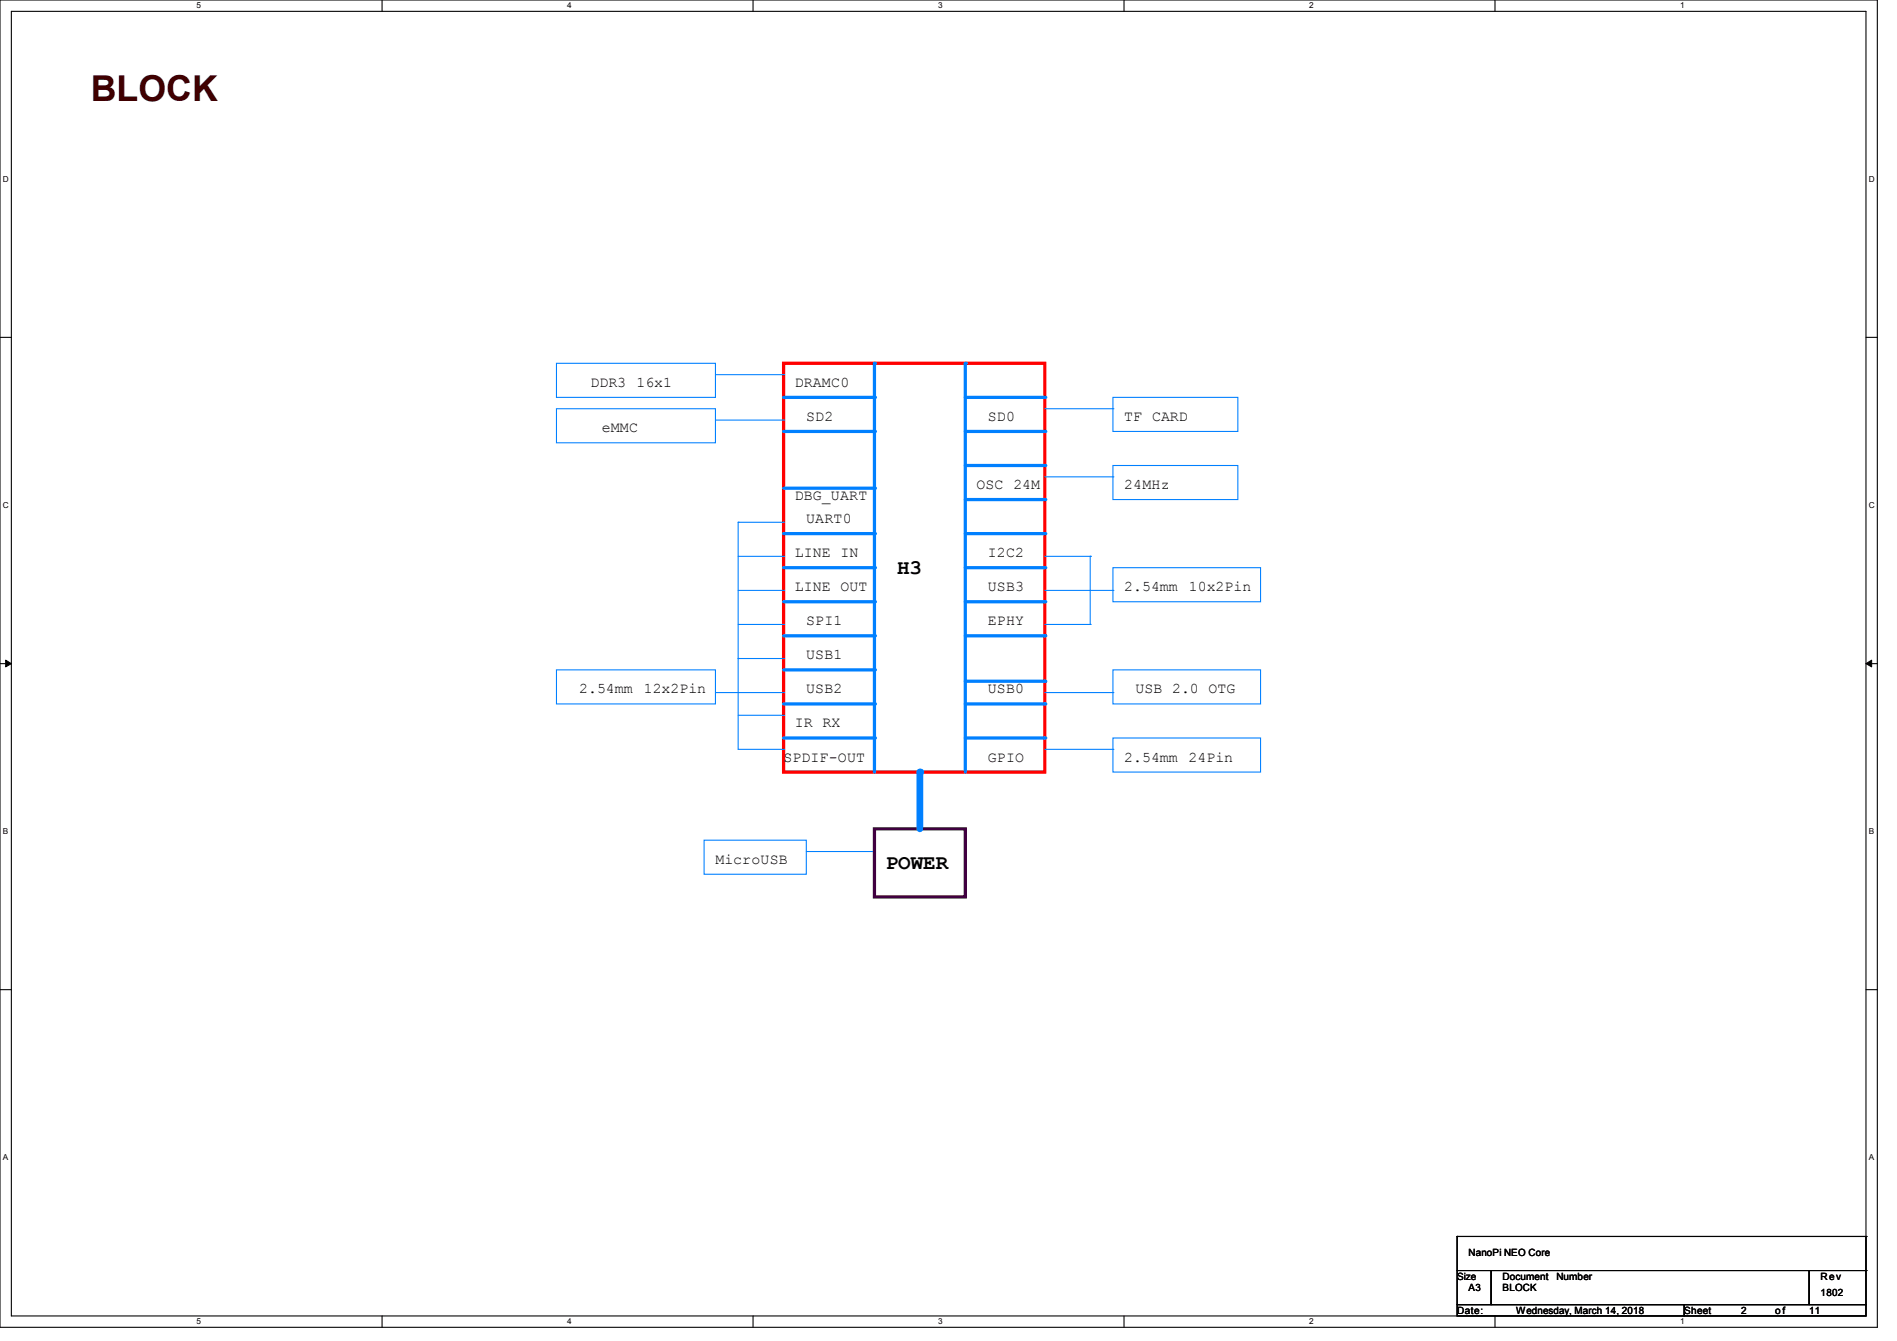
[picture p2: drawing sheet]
<svg xmlns="http://www.w3.org/2000/svg" width="297mm" height="210mm" viewBox="0 0 297 210" stroke-linecap="round" stroke-linejoin="round" font-family="sans-serif">
<path d="M0 0h293.9v207.9h-293.9zM1.8 1.8h290.3v204.3h-290.3z" fill="none" stroke="#000" stroke-width=".17"/>
<g fill="#fff">
<path d="M30.8 .2h.7v1.4h-.7z"/>
<path d="M30.8 206.2h.7v1.4h-.7z"/>
</g>
<path d="M59.8 0v1.8M59.8 206.1v1.8" fill="none" stroke="#000" stroke-width=".17"/>
<g fill="#fff">
<path d="M88.8 .2h.7v1.4h-.7z"/>
<path d="M88.8 206.2h.7v1.4h-.7z"/>
</g>
<path d="M117.9 0v1.8M117.9 206.1v1.8" fill="none" stroke="#000" stroke-width=".17"/>
<g fill="#fff">
<path d="M146.9 .2h.7v1.4h-.7z"/>
<path d="M146.9 206.2h.7v1.4h-.7z"/>
</g>
<path d="M176 0v1.8M176 206.1v1.8" fill="none" stroke="#000" stroke-width=".17"/>
<g fill="#fff">
<path d="M205 .2h.7v1.4h-.7z"/>
<path d="M205 206.2h.7v1.4h-.7z"/>
</g>
<path d="M234.1 0v1.8M234.1 206.1v1.8" fill="none" stroke="#000" stroke-width=".17"/>
<g fill="#fff">
<path d="M263.1 .2h.6v1.4h-.6z"/>
<path d="M263.1 206.2h.6v1.4h-.6z"/>
<path d="M.5 27.3h.9v1.4h-.9z"/>
<path d="M292.6 27.3h.9v1.4h-.9z"/>
<path d="M.5 78.4h.9v1.4h-.9z"/>
<path d="M292.6 78.4h.9v1.4h-.9z"/>
</g>
<path d="M0 52.8h1.8M292.1 52.8h1.8" fill="none" stroke="#000" stroke-width=".17"/>
<g fill="#fff">
<path d="M.5 129.5h.8v1.4h-.8z"/>
<path d="M292.6 129.5h.8v1.4h-.8z"/>
</g>
<path d="M0 103.9h1.8M292.1 103.9h1.8" fill="none" stroke="#000" stroke-width=".17"/>
<path d="M.9 103.4l.9 .5-.9 .5zM292.1 103.9l.9-.5v1z" fill="#000" stroke="#000" stroke-width=".16"/>
<g fill="#fff">
<path d="M.5 180.5h.8v1.4h-.8z"/>
<path d="M292.6 180.5h.8v1.4h-.8z"/>
</g>
<path d="M0 155h1.8M292.1 155h1.8" fill="none" stroke="#000" stroke-width=".17"/>
<path d="M122.7 56.9h40.9v64h-40.9z" fill="none" stroke="#f00" stroke-width=".51"/>
<path d="M151.1 106.7h12.5" fill="none" stroke="#0080ff" stroke-width=".51"/>
<circle cx="163.6" cy="106.7" r=".25" fill="#0080ff"/>
<path d="M122.7 83.6h14.2" fill="none" stroke="#0080ff" stroke-width=".51"/>
<circle cx="136.9" cy="83.6" r=".25" fill="#0080ff"/>
<path d="M122.7 76.5h14.2" fill="none" stroke="#0080ff" stroke-width=".51"/>
<circle cx="136.9" cy="76.5" r=".25" fill="#0080ff"/>
<path d="M163.6 64h10.6M174.2 62.2h19.6v5.4h-19.6zM174.2 64h.1" fill="none" stroke="#0080ff" stroke-width=".17"/>
<path d="M122.7 94.2h14.2" fill="none" stroke="#0080ff" stroke-width=".51"/>
<circle cx="136.9" cy="94.2" r=".25" fill="#0080ff"/>
<path d="M122.7 104.9h14.2" fill="none" stroke="#0080ff" stroke-width=".51"/>
<circle cx="136.9" cy="104.9" r=".25" fill="#0080ff"/>
<path d="M122.7 110.2h14.2" fill="none" stroke="#0080ff" stroke-width=".51"/>
<circle cx="136.9" cy="110.2" r=".25" fill="#0080ff"/>
<path d="M115.6 92.5h7.1M122.7 92.5h.1" fill="none" stroke="#0080ff" stroke-width=".17"/>
<path d="M122.7 115.6h14.2" fill="none" stroke="#0080ff" stroke-width=".51"/>
<circle cx="136.9" cy="115.6" r=".25" fill="#0080ff"/>
<path d="M151.1 72.9h12.5" fill="none" stroke="#0080ff" stroke-width=".51"/>
<circle cx="163.6" cy="72.9" r=".25" fill="#0080ff"/>
<path d="M151.1 78.2h12.5" fill="none" stroke="#0080ff" stroke-width=".51"/>
<circle cx="163.6" cy="78.2" r=".25" fill="#0080ff"/>
<path d="M163.6 74.7h10.6M174.2 72.9h19.6v5.3h-19.6zM174.2 74.7h.1" fill="none" stroke="#0080ff" stroke-width=".17"/>
<path d="M151.1 94.2h12.5" fill="none" stroke="#0080ff" stroke-width=".51"/>
<circle cx="163.6" cy="94.2" r=".25" fill="#0080ff"/>
<path d="M151.1 99.6h12.5" fill="none" stroke="#0080ff" stroke-width=".51"/>
<circle cx="163.6" cy="99.6" r=".25" fill="#0080ff"/>
<path d="M174.2 88.9h23.2v5.3h-23.2z" fill="none" stroke="#0080ff" stroke-width=".17"/>
<path d="M136.9 56.9v64" fill="none" stroke="#0080ff" stroke-width=".51"/>
<circle cx="136.9" cy="56.9" r=".25" fill="#0080ff"/>
<path d="M110.2 131.6h16v5.3h-16zM126.2 133.3h10.7M136.9 133.3h.1" fill="none" stroke="#0080ff" stroke-width=".17"/>
<path d="M122.7 99.6h14.2" fill="none" stroke="#0080ff" stroke-width=".51"/>
<circle cx="136.9" cy="99.6" r=".25" fill="#0080ff"/>
<path d="M151.1 67.6h12.5" fill="none" stroke="#0080ff" stroke-width=".51"/>
<circle cx="163.6" cy="67.6" r=".25" fill="#0080ff"/>
<path d="M151.1 62.2h12.5" fill="none" stroke="#0080ff" stroke-width=".51"/>
<circle cx="163.6" cy="62.2" r=".25" fill="#0080ff"/>
<path d="M87.1 56.9h24.9v5.3h-24.9zM112 58.7h10.7M122.7 58.7h.1" fill="none" stroke="#0080ff" stroke-width=".17"/>
<path d="M122.7 62.2h14.2" fill="none" stroke="#0080ff" stroke-width=".51"/>
<circle cx="136.9" cy="62.2" r=".25" fill="#0080ff"/>
<path d="M112 108.5h10.7M122.7 108.5h.1" fill="none" stroke="#0080ff" stroke-width=".17"/>
<path d="M136.9 129.8h14.2v10.7h-14.2z" fill="none" stroke="#400040" stroke-width=".51"/>
<path d="M144 120.9v8.9" fill="none" stroke="#0080ff" stroke-width="1.1"/>
<circle cx="144" cy="120.9" r=".53" fill="#0080ff"/>
<path d="M87.1 104.9h24.9v5.3h-24.9zM115.6 112h7.1M122.7 112h.1" fill="none" stroke="#0080ff" stroke-width=".17"/>
<path d="M151.1 56.9v64" fill="none" stroke="#0080ff" stroke-width=".51"/>
<circle cx="151.1" cy="56.9" r=".25" fill="#0080ff"/>
<path d="M163.6 108.5h10.6M174.2 104.9h23.2v5.3h-23.2zM174.2 108.5h.1" fill="none" stroke="#0080ff" stroke-width=".17"/>
<path d="M151.1 110.2h12.5" fill="none" stroke="#0080ff" stroke-width=".51"/>
<circle cx="163.6" cy="110.2" r=".25" fill="#0080ff"/>
<path d="M115.6 117.3h7.1M122.7 117.3h.1M163.6 117.3h10.6M174.2 115.6h23.2v5.3h-23.2zM174.2 117.3h.1" fill="none" stroke="#0080ff" stroke-width=".17"/>
<path d="M151.1 115.6h12.5" fill="none" stroke="#0080ff" stroke-width=".51"/>
<circle cx="163.6" cy="115.6" r=".25" fill="#0080ff"/>
<path d="M122.7 88.9h14.2" fill="none" stroke="#0080ff" stroke-width=".51"/>
<circle cx="136.9" cy="88.9" r=".25" fill="#0080ff"/>
<path d="M115.6 81.8h.1M115.6 81.8v35.5M115.6 97.8h7.1M122.7 97.8h.1M115.6 103.1h.1M115.6 103.1h7.1M122.7 103.1h.1" fill="none" stroke="#0080ff" stroke-width=".17"/>
<path d="M151.1 88.9h12.5" fill="none" stroke="#0080ff" stroke-width=".51"/>
<circle cx="163.6" cy="88.9" r=".25" fill="#0080ff"/>
<path d="M151.1 83.6h12.5" fill="none" stroke="#0080ff" stroke-width=".51"/>
<circle cx="163.6" cy="83.6" r=".25" fill="#0080ff"/>
<path d="M115.6 81.8h7.1M115.6 87.1h7.1M122.7 81.8h.1M122.7 87.1h.1M163.6 87.1h7.1M163.6 92.5h10.6M163.6 97.8h7.1M170.7 87.1h.1M170.7 97.8h.1M170.7 87.1v10.7M174.2 92.5h.1" fill="none" stroke="#0080ff" stroke-width=".17"/>
<path d="M122.7 67.6h14.2" fill="none" stroke="#0080ff" stroke-width=".51"/>
<circle cx="136.9" cy="67.6" r=".25" fill="#0080ff"/>
<path d="M87.1 64h24.9v5.3h-24.9zM112 65.8h10.7M122.7 65.8h.1" fill="none" stroke="#0080ff" stroke-width=".17"/>
<path d="M228.1 199h5.4v5.3h-5.4zM228.1 193.6h.1M228.1 193.6v5.4M228.1 193.6h64M233.5 199h49.8v5.3h-49.8zM283.3 199h8.8v5.3h-8.8zM292.1 193.6h.1M292.1 199h.1M292.1 193.6v5.4M228.1 204.3h35.6v1.8h-35.6zM263.7 204.3h28.4v1.8h-28.4z" fill="none" stroke="#000" stroke-width=".17"/>
<text font-size="5.6" fill="#400000" x="14.2" y="15.8">BLOCK</text>
<g font-size="3.3">
<text x="140.5" y="89.8">H3</text>
<text x="138.7" y="136.1">POWER</text>
</g>
<g font-size="2.3">
<text x="92.5" y="60.6">DDR3 16x1</text>
<text x="124.5" y="60.6">DRAMC0</text>
<text x="126.2" y="65.9">SD2</text>
<text x="154.7" y="65.9">SD0</text>
<text x="176" y="65.9">TF CARD</text>
<text x="94.2" y="67.7">eMMC</text>
<text x="152.9" y="76.6">OSC 24M</text>
<text x="176" y="76.6">24MHz</text>
<text x="124.5" y="78.4">DBG_UART</text>
<text x="126.2" y="81.9">UART0</text>
<text x="124.5" y="87.2">LINE IN</text>
<text x="154.7" y="87.2">I2C2</text>
<text x="124.5" y="92.6">LINE OUT</text>
<text x="154.7" y="92.6">USB3</text>
<text x="176" y="92.6">2.54mm</text>
<text x="186.1" y="92.6">10x2Pin</text>
<text x="126.2" y="97.9">SPI1</text>
<text x="154.7" y="97.9">EPHY</text>
<text x="126.2" y="103.3">USB1</text>
<text x="90.7" y="108.6">2.54mm</text>
<text x="100.8" y="108.6">12x2Pin</text>
<text x="124.5" y="113.9">IR RX</text>
<text x="126.2" y="108.6">USB2</text>
<text x="154.7" y="108.6">USB0</text>
<text x="177.8" y="108.6">USB 2.0 OTG</text>
<text x="122.7" y="119.3">SPDIF-OUT</text>
<text x="154.7" y="119.3">GPIO</text>
<text x="176" y="119.3">2.54mm</text>
<text x="186.1" y="119.3">24Pin</text>
<text x="112" y="135.3">MicroUSB</text>
</g>
<g font-size="1.6">
<text x="229.9" y="196.7">NanoPi NEO Core</text>
<text x="228.1" y="200.4">Size</text>
<text x="229.9" y="202.2">A3</text>
<text x="235.2" y="200.4">Document</text>
<text x="235.3" y="202.2">BLOCK</text>
<text x="243.7" y="200.4">Number</text>
<text x="285" y="200.4">Rev</text>
<text x="285" y="202.9">1802</text>
<text x="228.1" y="205.7">Date:</text>
<text x="237.4" y="205.7">Wednesday, March 14, 2018</text>
<text x="263.7" y="205.7">Sheet</text>
<text x="272.6" y="205.7">2</text>
<text x="277.9" y="205.7">o f</text>
<text x="283.3" y="205.7">11</text>
</g>
<g font-size="1.3">
<text x="30.8" y="1.3">5</text>
<text x="88.8" y="1.3">4</text>
<text x="146.9" y="1.3">3</text>
<text x="205" y="1.3">2</text>
<text x="263.1" y="1.3">1</text>
<text x=".5" y="28.4">D</text>
<text x="292.6" y="28.4">D</text>
<text x=".5" y="79.5">C</text>
<text x="292.6" y="79.5">C</text>
<text x=".5" y="130.6">B</text>
<text x="292.6" y="130.6">B</text>
<text x=".5" y="181.7">A</text>
<text x="292.6" y="181.7">A</text>
<text x="30.8" y="207.4">5</text>
<text x="88.8" y="207.4">4</text>
<text x="146.9" y="207.4">3</text>
<text x="205" y="207.4">2</text>
<text x="263.1" y="207.4">1</text>
</g>
</svg>
